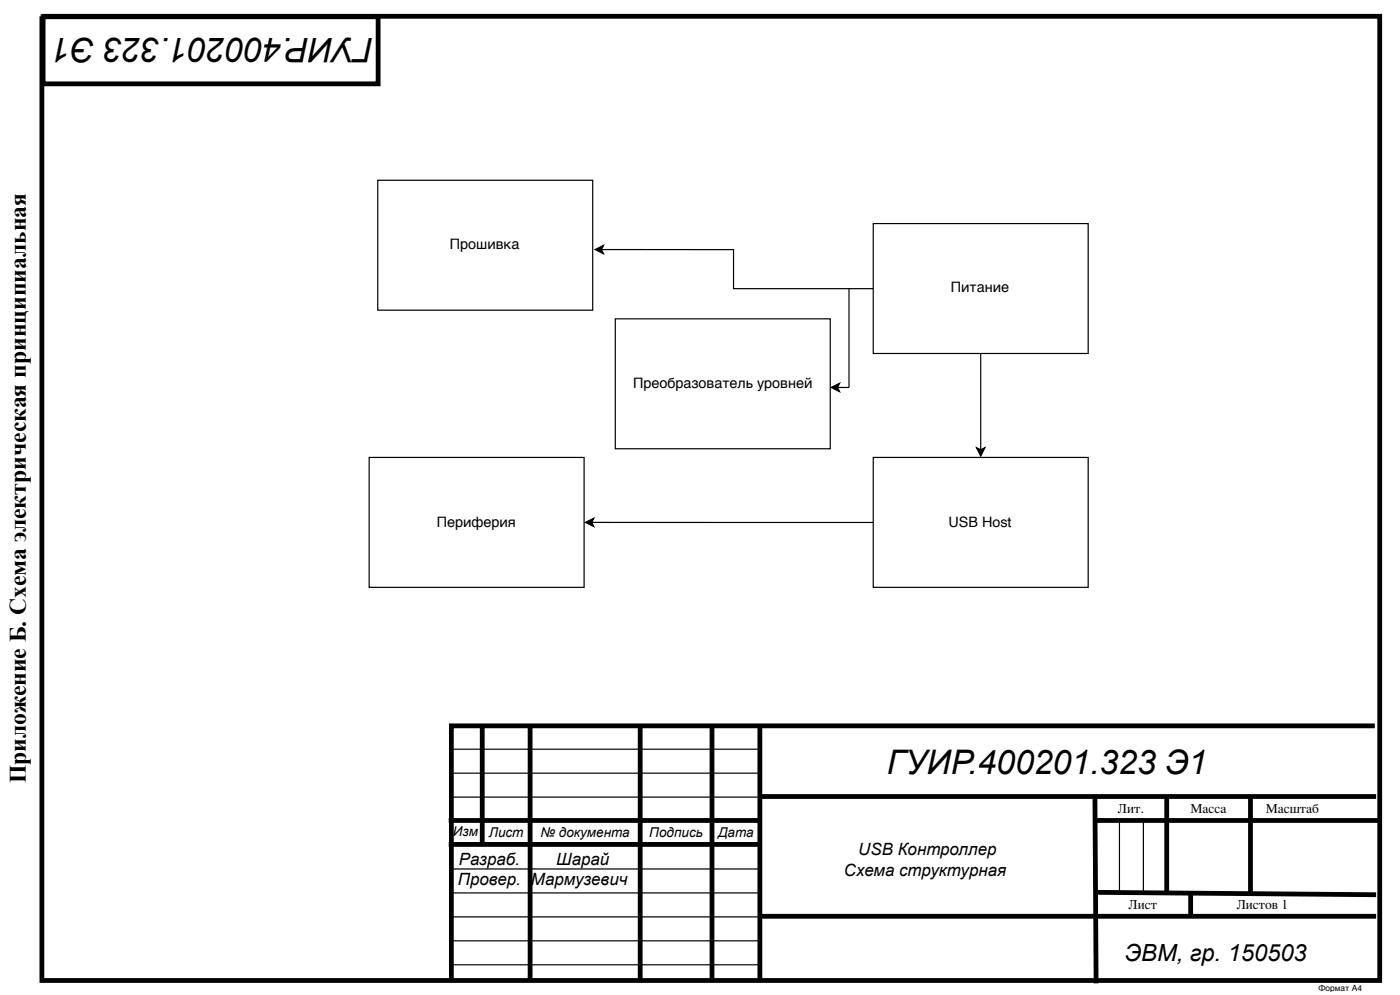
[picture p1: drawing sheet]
<svg xmlns="http://www.w3.org/2000/svg" width="297mm" height="211mm" viewBox="0 0 297 211" stroke-linecap="round" stroke-linejoin="round" font-family="sans-serif">
<path d="M80.1 38.2h45.5v27.5h-45.5z" fill="none" stroke="#000" stroke-width=".25"/>
<path d="M185 96.8h45.6v27.5h-45.6z" fill="#fff"/>
<path d="M126.1 52.8l1.8-.9-.5 .9 .5 .9zM127.4 52.8h28v8.3h29.6M207.8 74.8v20.4M185 96.8h45.6v27.5h-45.6zM206.9 94.8l.9 .4 .9-.4-.9 1.8z" fill="none" stroke="#000" stroke-width=".25"/>
<path d="M126.1 52.8l1.8-.9-.5 .9 .5 .9zM206.9 94.8l.9 .4 .9-.4-.9 1.8z" fill="#000"/>
<path d="M185 47.3h45.6v27.5h-45.6z" fill="#fff"/>
<path d="M185 47.3h45.6v27.5h-45.6z" fill="none" stroke="#000" stroke-width=".25"/>
<path d="M78.2 96.8h45.6v27.5h-45.6z" fill="#fff"/>
<path d="M78.2 96.8h45.6v27.5h-45.6zM124.1 110.6l1.7-.9-.4 .9 .4 .9zM125.4 110.6h59.6" fill="none" stroke="#000" stroke-width=".25"/>
<path d="M124.1 110.6l1.7-.9-.4 .9 .4 .9z" fill="#000"/>
<path d="M130.4 67.5h45.5v27.5h-45.5z" fill="#fff"/>
<path d="M130.4 67.5h45.5v27.5h-45.5zM95.2 158.6h65.9M95.2 163.7h65.9M95.2 168.8h65.9M237.2 173.8v15.2M242.3 173.8v15.2M95.2 184h65.9M95.2 189h65.9M95.2 194.1h65.9M95.2 199.2h65.9M95.2 204.3h65.9" fill="none" stroke="#000" stroke-width=".25"/>
<g fill="none" stroke="#000" stroke-width="1" stroke-linecap="butt">
<path d="M8.9 3.4h283.5v204.2h-283.5zM102.2 153.4v25.4M112.3 153.4v54.3M135.7 153.4v54.3M150.9 153.4v54.3M161 153.4v54.3M291.3 153.7h-195.7v53.9M95.1 173.7h65.9M95.1 178.8h65.9M161 168.6h130.6M232 168.6l.3 39.6M232 173.7h60.1"/>
<path d="M247.2 168.6v20.3M265 168.6v20.3M161 194h130.6M232 188.9l59.6 .5M252.3 188.9v5.1"/>
</g>
<path d="M9.1 3.6h71v14.2h-71z" fill="#fff"/>
<path d="M9.1 3.6h71v14.2h-71z" fill="none" stroke="#000" stroke-width="1" stroke-linecap="butt"/>
<path d="M179.9 61v21h-2.4M176.1 82l1.8-.9-.4 .9 .4 .9z" fill="none" stroke="#000" stroke-width=".25"/>
<path d="M176.1 82l1.8-.9-.4 .9 .4 .9z" fill="#000"/>
<g font-size="7.2">
<text x="79.1" y="8.1" transform="rotate(-180 79.1 8.1)">ГУИР.400201.323 Э1</text>
<text x="187.9" y="163.8">ГУИР.400201.323 Э1</text>
</g>
<g font-size="5">
<text x="5.5" y="165.8" transform="rotate(-90 5.5 165.8)">Приложение Б. Схема электрическая принципиальная</text>
<text x="238.4" y="203.4">ЭВМ, гр. 150503</text>
</g>
<g font-size="3.6">
<text x="97.2" y="183.1">Разраб.</text>
<text x="117.9" y="183.1">Шарай</text>
<text x="178.8" y="185.4">Схема структурная</text>
<text x="181.9" y="181.1">USB Контроллер</text>
<text x="97" y="187.4">Провер.</text>
<text x="112.5" y="187.4">Мармузевич</text>
</g>
<g font-size="3">
<text x="95.3" y="52.7">Прошивка</text>
<text x="201.5" y="61.9">Питание</text>
<text x="134.2" y="82.2">Преобразователь уровней</text>
<text x="92.5" y="111.6">Периферия</text>
<text x="201" y="111.6">USB Host</text>
</g>
<g font-size="2.9">
<text x="236.9" y="172.2">Лит.</text>
<text x="252.3" y="172.2">Масса</text>
<text x="268.2" y="172.2">Масштаб</text>
<text x="96" y="177">Изм</text>
<text x="103.6" y="177.3">Лист</text>
<text x="114.5" y="177.3">№ документа</text>
<text x="137.6" y="177.3">Подпись</text>
<text x="152.2" y="177.3">Дата</text>
<text x="239.2" y="192.5">Лист</text>
<text x="262.1" y="192.5">Листов 1</text>
</g>
<text font-size="1.8" x="279.4" y="209.7">Формат А4</text>
</svg>
